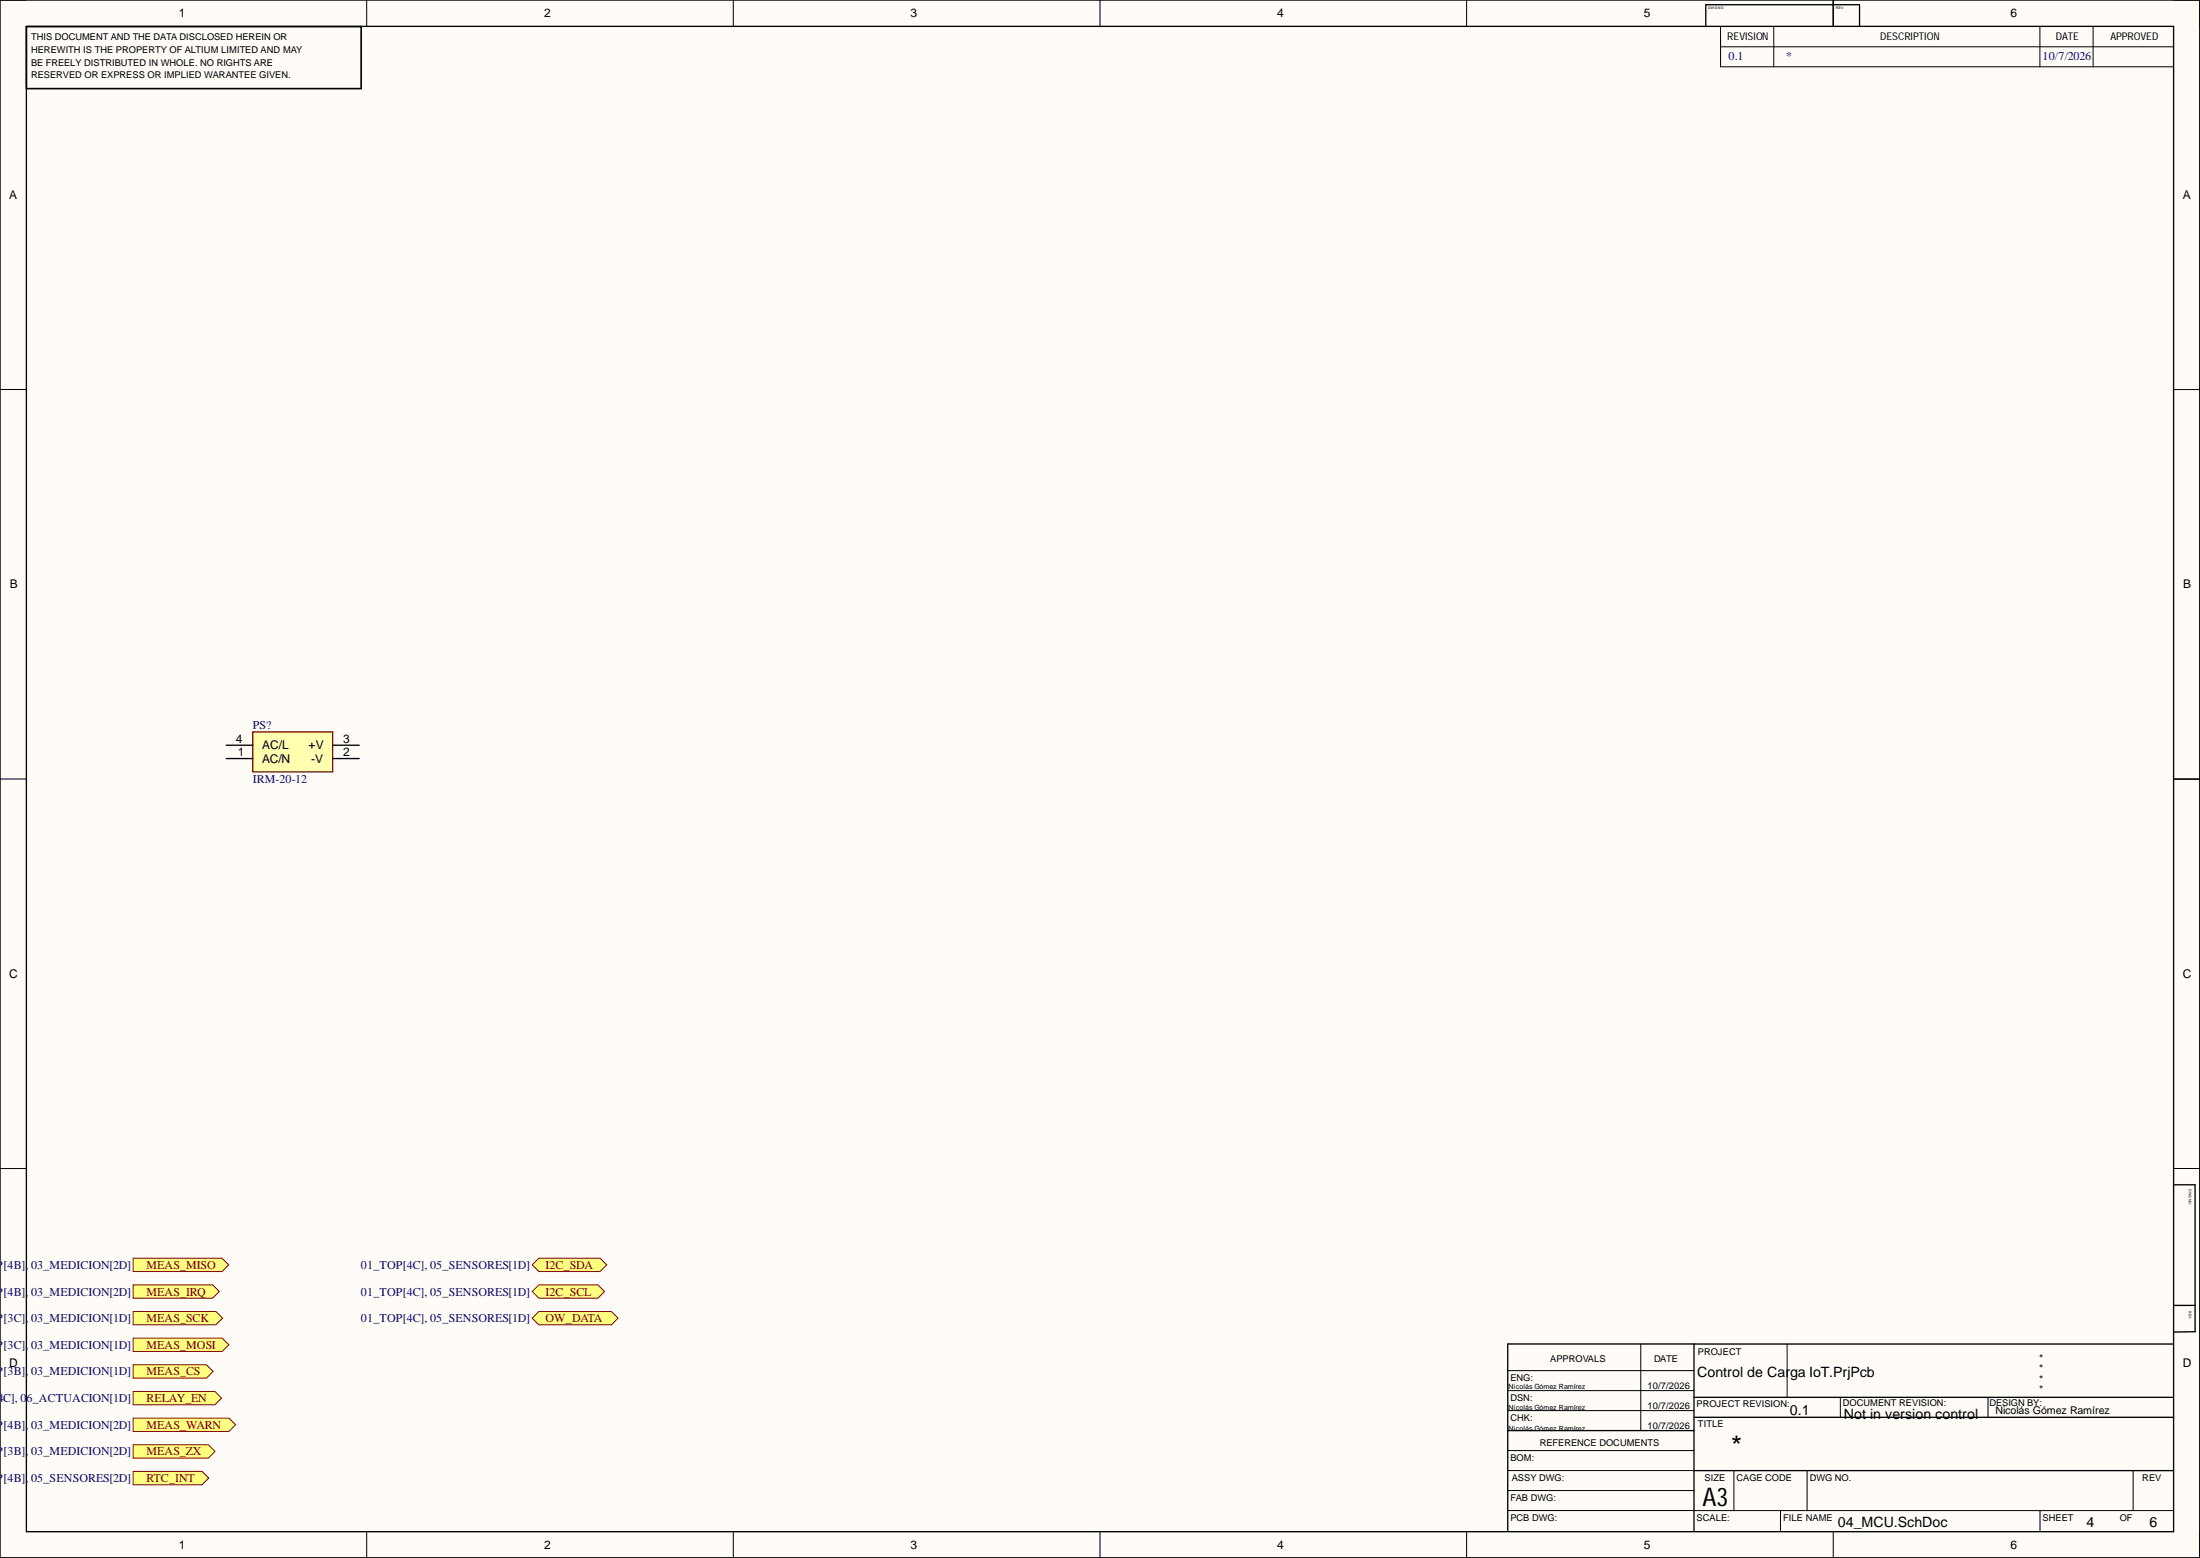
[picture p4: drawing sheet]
<svg xmlns="http://www.w3.org/2000/svg" width="419mm" height="297mm" viewBox="0 0 419 297" stroke-linecap="round" stroke-linejoin="round" font-family="sans-serif">
<g fill="#fffcf8">
<path d="M0 0h419.5v296.9h-419.5z" fill-rule="evenodd"/>
<path d="M5.1 5.1h409.3v286.7h-409.3z" fill-rule="evenodd"/>
</g>
<g fill="none" stroke="#000" stroke-width=".19">
<path d="M0 0h5.1M69.9 0v5.1M139.8 0v5.1M209.7 0v5.1M279.6 0v5.1M328 5.1v7.6h86.3M328.1 8.9h86.2M338.2 5.1v7.6M349.5 0v5.1M388.9 5.1v7.6M399.1 5.1v7.6M414.4 0h5.1v5.1"/>
<path d="M0 74.2h5.1M414.4 74.2h5.1M0 148.4h5.1M414.4 148.5h5.1M0 222.7h5.1M414.4 222.7h5.1M312.8 256.1v16.5M340.7 256.1v10.1M287.5 265h35.5M287.5 261.2h35.5M287.5 268.8h35.5M287.5 276.4h35.5"/>
<path d="M350.9 266.3v3.8M379 266.3v3.8M69.9 291.8v5.1M139.8 291.8v5.1M209.7 291.8v5.1M279.6 291.8v5.1M287.5 280.2h35.5M287.5 287.8h35.5M287.5 284h35.5M323 287.8h91.3M330.6 280.2v7.6M339.5 287.8v3.8"/>
<path d="M344.5 280.2v7.6M349.5 291.8v5.1M389 287.8v3.8M406.7 280.2v7.6M419.5 291.8v5.1"/>
</g>
<g fill="none" stroke="#000" stroke-width=".25">
<path d="M0 0h419.4v296.8h-419.4zM5 5h409.4v286.9h-409.4zM5 5.1h63.9v11.8h-63.9M349.5 0v5M354.5 .9h-29.3v4M354.5 1v4M414.4 148.5h5.1M414.5 225.8h4v28h-4.1M323 256.1v35.5M414.3 256.1h-126.8v35.5M414.5 248.7h4M287.5 272.6h35.5"/>
<path d="M323 266.3h91.3M323 270.1h91.3M323 280.2h91.3"/>
</g>
<path d="M25.4 239.7h16.9l1.3 1.3-1.3 1.3h-16.9z" fill-rule="evenodd" fill="#ffff80"/>
<path d="M25.4 239.7h16.9l1.3 1.3-1.3 1.3h-16.9z" fill="none" stroke="#800000" stroke-width=".19"/>
<path d="M25.4 244.8h15.1l1.3 1.3-1.3 1.3h-15.1z" fill-rule="evenodd" fill="#ffff80"/>
<path d="M25.4 244.8h15.1l1.3 1.3-1.3 1.3h-15.1z" fill="none" stroke="#800000" stroke-width=".19"/>
<path d="M102.7 239.7h11.7l1.3 1.3-1.3 1.3h-11.7l-1.2-1.3z" fill-rule="evenodd" fill="#ffff80"/>
<path d="M102.7 239.7h11.7l1.3 1.3-1.3 1.3h-11.7l-1.2-1.3z" fill="none" stroke="#800000" stroke-width=".19"/>
<path d="M102.7 244.8h11.3l1.3 1.3-1.3 1.3h-11.3l-1.2-1.3z" fill-rule="evenodd" fill="#ffff80"/>
<path d="M102.7 244.8h11.3l1.3 1.3-1.3 1.3h-11.3l-1.2-1.3z" fill="none" stroke="#800000" stroke-width=".19"/>
<path d="M25.4 249.9h15.8l1.2 1.3-1.2 1.2h-15.8z" fill-rule="evenodd" fill="#ffff80"/>
<path d="M25.4 249.9h15.8l1.2 1.3-1.2 1.2h-15.8z" fill="none" stroke="#800000" stroke-width=".19"/>
<path d="M25.4 255h17l1.2 1.2-1.2 1.3h-17z" fill-rule="evenodd" fill="#ffff80"/>
<path d="M25.4 255h17l1.2 1.2-1.2 1.3h-17z" fill="none" stroke="#800000" stroke-width=".19"/>
<path d="M25.4 260.1h14l1.2 1.2-1.2 1.3h-14z" fill-rule="evenodd" fill="#ffff80"/>
<path d="M25.4 260.1h14l1.2 1.2-1.2 1.3h-14z" fill="none" stroke="#800000" stroke-width=".19"/>
<path d="M25.4 265.1h15.6l1.2 1.3-1.2 1.3h-15.6z" fill-rule="evenodd" fill="#ffff80"/>
<path d="M25.4 265.1h15.6l1.2 1.3-1.2 1.3h-15.6z" fill="none" stroke="#800000" stroke-width=".19"/>
<path d="M25.4 270.2h18.2l1.3 1.3-1.3 1.3h-18.2z" fill-rule="evenodd" fill="#ffff80"/>
<path d="M25.4 270.2h18.2l1.3 1.3-1.3 1.3h-18.2z" fill="none" stroke="#800000" stroke-width=".19"/>
<path d="M25.4 275.3h14.3l1.3 1.3-1.3 1.2h-14.3z" fill-rule="evenodd" fill="#ffff80"/>
<path d="M25.4 275.3h14.3l1.3 1.3-1.3 1.2h-14.3z" fill="none" stroke="#800000" stroke-width=".19"/>
<path d="M25.4 280.4h13.1l1.3 1.2-1.3 1.3h-13.1z" fill-rule="evenodd" fill="#ffff80"/>
<path d="M25.4 280.4h13.1l1.3 1.2-1.3 1.3h-13.1z" fill="none" stroke="#800000" stroke-width=".19"/>
<path d="M102.7 249.9h13.9l1.2 1.3-1.2 1.2h-13.9l-1.2-1.2z" fill-rule="evenodd" fill="#ffff80"/>
<path d="M102.7 249.9h13.9l1.2 1.3-1.2 1.2h-13.9l-1.2-1.2z" fill="none" stroke="#800000" stroke-width=".19"/>
<path d="M48.2 139.5h15.2v7.6h-15.2z" fill-rule="evenodd" fill="#ffffb0"/>
<path d="M48.2 139.5h15.2v7.6h-15.2z" fill="none" stroke="#800000" stroke-width=".25"/>
<path d="M43.1 144.5h5.1M43.1 142h5.1M63.4 144.5h5.1M63.4 142h5.1" fill="none" stroke="#000" stroke-width=".25"/>
<text font-size="5.4" x="330.1" y="277.5">*</text>
<text font-size="4.9" x="324.6" y="286.9">A3</text>
<g font-size="2.7">
<text x="323.6" y="262.3">Control de Car</text>
<text x="341.3" y="262.3">ga IoT.PrjPcb</text>
<text x="341.2" y="269.7">0.1</text>
<text x="351.6" y="270.3">Not in version control</text>
<text x="350.4" y="291">04_MCU.SchDoc</text>
<text x="397.8" y="291">4</text>
<text x="409.8" y="291">6</text>
</g>
<g font-size="2.3">
<text x="34.1" y="3.3">1</text>
<text x="103.7" y="3.3">2</text>
<text x="173.6" y="3.3">3</text>
<text x="243.5" y="3.3">4</text>
<text x="313.4" y="3.3">5</text>
<text x="383.4" y="3.3">6</text>
<text x="1.8" y="37.9">A</text>
<text x="416.2" y="37.9">A</text>
<text x="1.9" y="112.1">B</text>
<text x="416.2" y="112.1">B</text>
<text x="45" y="141.5">4</text>
<text x="50" y="142.8">AC/L</text>
<text x="58.8" y="142.8">+V</text>
<text x="65.4" y="141.5">3</text>
<text x="45.3" y="144">1</text>
<text x="50" y="145.3">AC/N</text>
<text x="59.4" y="145.3">-V</text>
<text x="65.4" y="144">2</text>
<text x="1.8" y="186.3">C</text>
<text x="416.2" y="186.3">C</text>
<text x="1.8" y="260.6">D</text>
<text x="416.2" y="260.6">D</text>
<text x="34.1" y="295.1">1</text>
<text x="103.7" y="295.1">2</text>
<text x="173.6" y="295.1">3</text>
<text x="243.5" y="295.1">4</text>
<text x="313.4" y="295.1">5</text>
<text x="383.4" y="295.1">6</text>
</g>
<g font-size="2.3" fill="#000080">
<text x="329.6" y="11.5">0.1</text>
<text x="340.6" y="11.5">*</text>
<text x="389.4" y="11.5">10/7/2026</text>
<text x="48.2" y="139">PS?</text>
<text x="48.2" y="149.1">IRM-20-12</text>
<text x="-.6" y="241.8">P[4B],</text>
<text x="5.9" y="241.8">03_MEDICION[2D]</text>
<text x="68.8" y="241.8">01_TOP[4C], 05_SENSORES[1D]</text>
<text x="-.6" y="246.9">P[4B],</text>
<text x="-.6" y="251.9">P[3C],</text>
<text x="5.9" y="246.9">03_MEDICION[2D]</text>
<text x="5.9" y="251.9">03_MEDICION[1D]</text>
<text x="68.8" y="246.9">01_TOP[4C], 05_SENSORES[1D]</text>
<text x="68.8" y="251.9">01_TOP[4C], 05_SENSORES[1D]</text>
<text x="-.6" y="257">P[3C],</text>
<text x="5.9" y="257">03_MEDICION[1D]</text>
<text x="-.6" y="262.1">P[3B],</text>
<text x="5.9" y="262.1">03_MEDICION[1D]</text>
<text x="-.6" y="267.2">4</text>
<text x=".6" y="267.2">C], 0</text>
<text x="5.1" y="267.2">6_ACTUACION[1D]</text>
<text x="-.6" y="272.2">P[4B],</text>
<text x="5.9" y="272.2">03_MEDICION[2D]</text>
<text x="-.6" y="277.3">P[3B],</text>
<text x="5.9" y="277.3">03_MEDICION[2D]</text>
<text x="-.6" y="282.4">P[4B],</text>
<text x="5.9" y="282.4">05_SENSORES[2D]</text>
</g>
<g font-size="2.3" fill="#800000">
<text x="27.9" y="241.8">MEAS_MISO</text>
<text x="104" y="241.8">I2C_SDA</text>
<text x="27.9" y="246.9">MEAS_IRQ</text>
<text x="27.9" y="251.9">MEAS_SCK</text>
<text x="104" y="246.9">I2C_SCL</text>
<text x="104" y="251.9">OW_DATA</text>
<text x="27.9" y="257">MEAS_MOSI</text>
<text x="27.9" y="262.1">MEAS_CS</text>
<text x="27.9" y="267.2">RELAY_EN</text>
<text x="27.9" y="272.2">MEAS_WARN</text>
<text x="27.9" y="277.3">MEAS_ZX</text>
<text x="27.9" y="282.4">RTC_INT</text>
</g>
<g font-size="2">
<text x="329.3" y="7.7">REVISION</text>
<text x="358.5" y="7.7">DESCRIPTION</text>
<text x="392" y="7.7">DATE</text>
<text x="402.4" y="7.7">APPROVED</text>
<text x="388.8" y="263.4">*</text>
<text x="388.8" y="259.5">*</text>
<text x="388.8" y="261.5">*</text>
<text x="380.5" y="269.5">Nicolás Gómez Ramírez</text>
<text x="388.8" y="265.5">*</text>
</g>
<g font-size="1.8">
<text x="5.9" y="7.6">THIS DOCUMENT AND THE DATA DISCLOSED HEREIN OR</text>
<text x="5.9" y="10.1">HEREWITH IS THE PROPERTY OF ALTIUM LIMITED AND MAY</text>
<text x="5.9" y="12.5">BE FREELY DISTRIBUTED IN WHOLE. NO RIGHTS ARE</text>
<text x="5.9" y="14.9">RESERVED OR EXPRESS OR IMPLIED WARANTEE GIVEN.</text>
<text x="288" y="263.1">ENG:</text>
<text x="295.6" y="259.5">APPROVALS</text>
<text x="315.4" y="259.5">DATE</text>
<text x="323.7" y="258.3">PROJECT</text>
<text x="288" y="266.9">DSN:</text>
<text x="314.1" y="264.6">10/7/2026</text>
<text x="314.1" y="268.4">10/7/2026</text>
<text x="323.5" y="268.2">PROJECT REVISION:</text>
<text x="351.4" y="267.9">DOCUMENT REVISION:</text>
<text x="379.3" y="267.9">DESIGN BY:</text>
<text x="288" y="270.7">CHK:</text>
<text x="293.6" y="275.5">REFERENCE DOCUMENTS</text>
<text x="314.1" y="272.2">10/7/2026</text>
<text x="323.7" y="272">TITLE</text>
<text x="288" y="278.3">BOM:</text>
<text x="288" y="286">FAB DWG:</text>
<text x="288.2" y="282.1">ASSY DWG:</text>
<text x="325" y="282.1">SIZE</text>
<text x="331.1" y="282.1">CAGE CODE</text>
<text x="345.1" y="282.1">DWG NO.</text>
<text x="408.5" y="282.1">REV</text>
<text x="288" y="289.8">PCB DWG:</text>
<text x="323.5" y="289.8">SCALE:</text>
<text x="340" y="289.8">FILE NAME</text>
<text x="389.4" y="289.8">SHEET</text>
<text x="404.2" y="289.8">OF</text>
</g>
<g font-size="1.4">
<text x="287.6" y="264.6">Nicolás Gómez Ramírez</text>
<text x="287.6" y="268.6">Nicolás Gómez Ramírez</text>
<text x="287.6" y="272.6">Nicolás Gómez Ramírez</text>
</g>
<g font-size=".7">
<text x="325.7" y="1.8">DWG NO:</text>
<text x="350" y="1.8">REV:</text>
<text x="417.3" y="226.6" transform="rotate(90 417.3 226.6)">DWG NO:</text>
<text x="417.3" y="249.8" transform="rotate(90 417.3 249.8)">REV:</text>
</g>
</svg>
